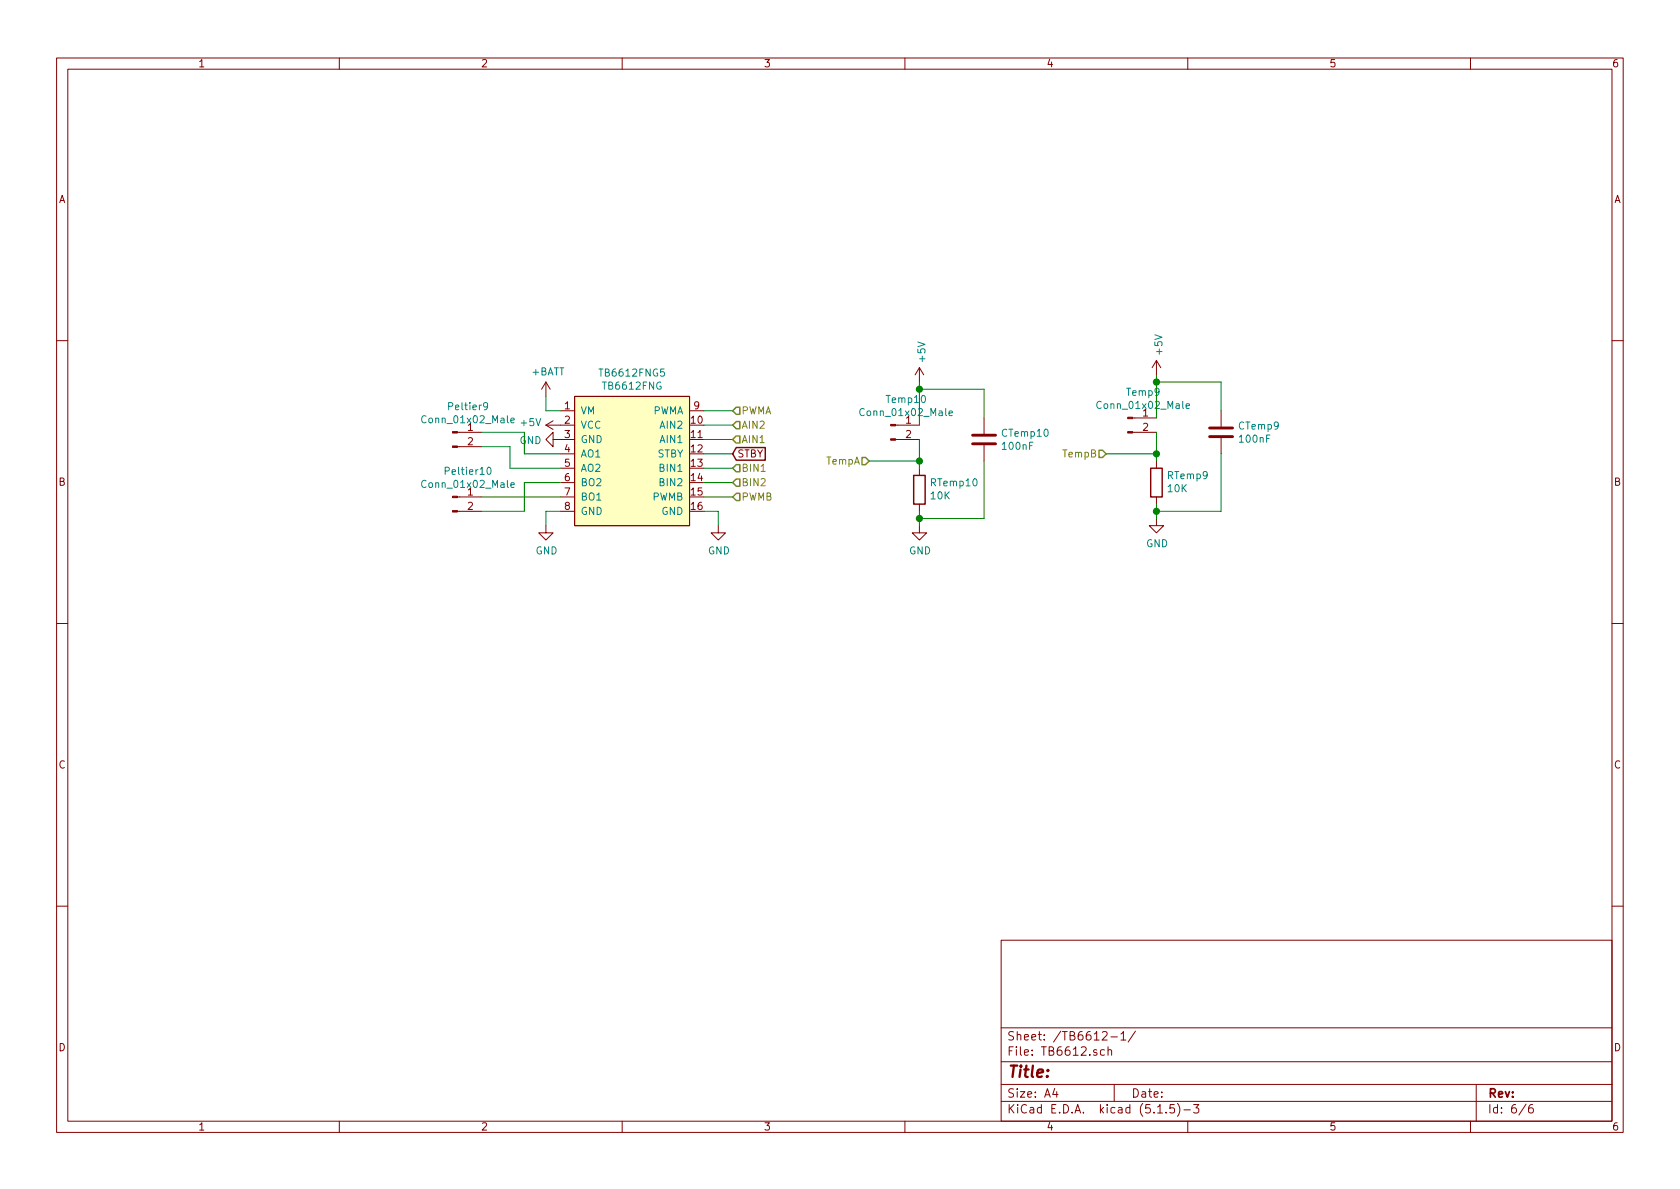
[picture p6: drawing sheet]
<svg xmlns="http://www.w3.org/2000/svg" width="297mm" height="210mm" viewBox="0 0 297 210" stroke-linecap="round" stroke-linejoin="round" font-family="sans-serif">
<g fill="none" stroke="#840000" stroke-width=".18">
<path d="M10 10.3h277v189.9h-277zM12 12.2h273v186.1h-273zM60 10.3v1.9M110 10.3v1.9M160 10.3v1.9M210 10.3v1.9M260 10.3v1.9M10 60.2h2M80.9 76.4h4.2M80.9 79h4.2M96.5 75.2h5.1M96.5 75.2l1.3 .7"/>
<path d="M96.5 67.6l-.7 1.2M96.5 67.6v2.5M96.5 67.6l.8 1.2M97.8 77.7v-1.3l-1.3 1.3 1.3 1.3v-1.3h3.8M97.8 74.4l-1.3 .8M99.1 72.6h2.5M101.6 70.1h20.3v22.9h-20.3zM121.9 72.6h2.6M158.3 77.7h4.3M158.3 75.2h4.3M162.6 65l-.8 1.3M162.6 65v2.6"/>
<path d="M162.6 65l.7 1.3M174 73.9v2.8M174 78.7v2.8M200.3 76.4h4.2M200.3 73.9h4.2M204.5 63.7l-.8 1.3M204.5 63.7v2.6M204.5 63.7l.7 1.3M215.9 72.6v2.8M215.9 77.5v2.8M285 60.2h2M80.9 90.4h4.2"/>
<path d="M80.9 87.9h4.2M96.5 93v1.2h1.3l-1.3 1.3-1.3-1.3h1.3M99.1 90.4h2.5M99.1 87.9h2.5M99.1 80.3h2.5M99.1 82.8h2.5M99.1 85.3h2.5M127 93v1.2h1.3l-1.3 1.3-1.3-1.3h1.3M162.6 93v1.2h1.2l-1.2 1.3-1.3-1.3h1.3M162.6 82.8v1.3M162.6 89.1v1.3M204.5 91.7v1.3h1.2l-1.2 1.2-1.3-1.2h1.3"/>
<path d="M204.5 81.5v1.3M204.5 87.9v1.2M10 110.3h2M285 110.3h2M10 160.2h2M177 166.3h108v32h-108zM285 160.2h2M60 198.3v1.9M110 198.3v1.9M160 198.3v1.9M177 194.8h108M177 191.8h108"/>
<path d="M177 187.8h108M177 181.8h108M186.5 192.5l-.4 1h1M186.8 193v1M194.9 182.6l.2-.2h.4l.3 .4-1 1.1h1M195.3 185.7l-.5-.1-.2 .3v.6l.2 .1 .5-.1M195.9 185.7l.2-.1 .4 .1v.9M195.9 185.1v1.5M196.4 183.4h1.2M197 191.8v3M198.2 182.8l.4-.4v1.5M198.2 183.9h.9"/>
<path d="M200.8 182.3l-1.3 2M204.7 196.8h.8M206.2 196.7v.1M207.6 195.3h-.7l-.1 .7 .2-.1 .5 .1 .2 .2-.1 .5-.2 .1-.6-.1M208.2 195.1a1.71 1.71 0 0 1 0 2.3M209.3 196.3h1.2M210 198.3v1.9M211 195.3h1l-.5 .6 .4 .1v.7l-.2 .1-.7-.1M260 198.3v1.9M261 191.8v6.5M269.8 195.2l-1.2 2M271 195.3a.62 .62 0 0 0-.7 .7v.7l.3 .1 .4-.1 .1-.5-.1-.2-.4-.1-.3 .3"/>
</g>
<g fill="#840000" stroke="#840000" stroke-width=".18">
<path d="M80 90.3h.9v.2h-.9z"/>
<path d="M80 87.8h.9v.2h-.9z"/>
<path d="M199.4 76.3h.9v.3h-.9z"/>
<path d="M199.4 73.8h.9v.2h-.9z"/>
<path d="M157.5 77.6h.8v.2h-.8z"/>
<path d="M157.5 75.1h.8v.2h-.8z"/>
<path d="M80 78.9h.9v.2h-.9z"/>
<path d="M80 76.3h.9v.3h-.9z"/>
</g>
<path d="M86.2 71.7l-.2 .3h-.3l-.2-.3v-.4l.2-.1h.3l.2 .2a.97 .97 0 0 1-.2 1l-.4 .1M90.3 74.3l.6-.1v-.2l-.4-.1-.2 .2 .1 .6h.5M167.8 73.1l.6-.1v-.3h-.4l-.2 .1 .1 .7h.5M209.7 71.8l.6-.1v-.3h-.4l-.2 .2 .1 .6h.5M86.2 82.7l.2-.1a.69 .69 0 0 1 .4 .7 .69 .69 0 0 1-.4 .6l-.2-.1-.1-.4zM90.3 85.8l.6-.1v-.3h-.4l-.2 .1 .1 .7h.5" fill="none" stroke="#008484" stroke-width=".18"/>
<path d="M130.2 79.1h5.1v2.3h-5.1l-.7-1.1zM161.5 84.1h2.1v5h-2.1zM203.5 82.8h2v5.1h-2z" fill="none" stroke="#840000" stroke-width=".25"/>
<path d="M172 78.5h4M172 77h4M213.9 77.2h4M213.9 75.7h4" fill="none" stroke="#840000" stroke-width=".51"/>
<path d="M101.6 70.1h20.3v22.9h-20.3z" fill="#ffffc2" stroke="#ffffc2" stroke-width=".18"/>
<g fill="none" stroke="#008400" stroke-width=".18">
<path d="M85.1 76.4h7.6v3.9h6.4M85.1 79h5.1v3.8h8.9M96.5 70.1v2.5h2.6M124.5 72.6h5M124.5 77.7h5M124.5 75.2h5M162.6 67.6v7.6M162.6 77.7v5.1M162.6 68.8h11.4v5.1M204.5 66.3v7.6M204.5 76.4v5.1M204.5 67.6h11.4v5"/>
<path d="M85.1 87.9h14M99.1 90.4h-2.6v2.6M99.1 85.3h-6.4v5.1h-7.6M124.5 80.3h5M124.5 82.8h5M124.5 90.4h2.5v2.6M124.5 87.9h5M124.5 85.3h5M153.7 81.5h8.9M162.6 90.4v2.6M174 81.5v10.2h-11.4M195.6 80.3h8.9"/>
<path d="M204.5 89.1v2.6M215.9 80.3v10.1h-11.4"/>
</g>
<path d="M130.2 74.5h.6v1.3h-.6l-.7-.6zM130.2 77.1h.6v1.3h-.6l-.7-.7zM130.2 72h.6v1.3h-.6l-.7-.7zM194.3 79.6h.6l.7 .7-.7 .6h-.6zM130.2 87.2h.6v1.3h-.6l-.7-.6zM130.2 84.7h.6v1.3h-.6l-.7-.7zM130.2 82.2h.6v1.2h-.6l-.7-.6zM152.4 80.9h.6l.7 .6-.7 .7h-.6z" fill="none" stroke="#848400" stroke-width=".25"/>
<path d="M134.6 83.4h.7" fill="none" stroke="#848400" stroke-width=".18"/>
<g fill="#008400" stroke="#008400" stroke-width=".25">
<circle cx="204.5" cy="90.4" r=".51"/>
<circle cx="162.6" cy="68.8" r=".51"/>
<circle cx="204.5" cy="67.6" r=".51"/>
<circle cx="162.6" cy="91.7" r=".51"/>
<circle cx="162.6" cy="81.5" r=".51"/>
<circle cx="204.5" cy="80.3" r=".51"/>
</g>
<text font-size="2.8" fill="#840000" x="178" y="190.5">Title:</text>
<g font-size="2.1" fill="#840000">
<text x="178" y="184">Sheet: /TB6612-1/</text>
<text x="178" y="186.7">File: TB6612.sch</text>
<text x="178" y="196.9">KiCad E.D.A. kicad (5.1.5)-3</text>
<text x="178" y="194.1">Size: A4</text>
<text x="200" y="194.1">Date:</text>
<text x="263" y="194.1">Rev:</text>
<text x="263" y="196.9">Id: 6/6</text>
</g>
<g font-size="1.8" fill="#840000">
<text x="35" y="11.9">1</text>
<text x="85" y="11.9">2</text>
<text x="135" y="11.9">3</text>
<text x="185" y="11.9">4</text>
<text x="235" y="11.9">5</text>
<text x="285" y="11.9">6</text>
<text x="10.4" y="35.9">A</text>
<text x="285.4" y="35.9">A</text>
<text x="82.7" y="76.2">1</text>
<text x="99.8" y="72.4">1</text>
<text x="99.8" y="74.9">2</text>
<text x="99.8" y="77.5">3</text>
<text x="122.2" y="74.9">10</text>
<text x="122.2" y="77.5">11</text>
<text x="122.7" y="72.4">9</text>
<text x="160.2" y="74.9">1</text>
<text x="160.2" y="77.5">2</text>
<text x="202.1" y="73.7">1</text>
<text x="202.1" y="76.2">2</text>
<text x="82.7" y="78.7">2</text>
<text x="99.8" y="80">4</text>
<text x="99.8" y="82.5">5</text>
<text x="122.2" y="80">12</text>
<text x="122.2" y="82.5">13</text>
<text x="130.3" y="80.9">STBY</text>
<text x="10.4" y="85.9">B</text>
<text x="82.7" y="87.6">1</text>
<text x="99.8" y="85.1">6</text>
<text x="99.8" y="87.6">7</text>
<text x="122.2" y="85.1">14</text>
<text x="122.2" y="87.6">15</text>
<text x="285.4" y="85.9">B</text>
<text x="82.7" y="90.2">2</text>
<text x="99.8" y="90.2">8</text>
<text x="122.2" y="90.2">16</text>
<text x="10.4" y="135.9">C</text>
<text x="285.4" y="135.9">C</text>
<text x="10.4" y="185.9">D</text>
<text x="285.4" y="185.9">D</text>
<text x="35" y="199.9">1</text>
<text x="85" y="199.9">2</text>
<text x="135" y="199.9">3</text>
<text x="185" y="199.9">4</text>
<text x="235" y="199.9">5</text>
<text x="285" y="199.9">6</text>
</g>
<g font-size="1.8" fill="#008484">
<text x="163.6" y="63.9" transform="rotate(-90 163.6 63.9)">+5V</text>
<text x="205.5" y="62.6" transform="rotate(-90 205.5 62.6)">+5V</text>
<text x="94" y="66.4">+BATT</text>
<text x="106.3" y="66.6">TB6612FNG5</text>
<text x="106.8" y="68.9">TB6612FNG</text>
<text x="156.9" y="71.3">Temp10</text>
<text x="199.3" y="70">Temp9</text>
<text x="75.1" y="74.8">Conn_01x02_Male</text>
<text x="79.6" y="72.5">Peltier9</text>
<text x="92.2" y="75.4">+5V</text>
<text x="102.6" y="73.3">VM</text>
<text x="102.6" y="75.8">VCC</text>
<text x="115.3" y="73.3">PWMA</text>
<text x="116.9" y="75.8">AIN2</text>
<text x="152.6" y="73.6">Conn_01x02_Male</text>
<text x="177.3" y="77.2">CTemp10</text>
<text x="194.5" y="72.3">Conn_01x02_Male</text>
<text x="219.1" y="76">CTemp9</text>
<text x="79.1" y="84">Peltier10</text>
<text x="91.8" y="78.5">GND</text>
<text x="102.6" y="78.4">GND</text>
<text x="102.6" y="80.9">AO1</text>
<text x="102.6" y="83.4">AO2</text>
<text x="116.2" y="80.9">STBY</text>
<text x="116.9" y="78.4">AIN1</text>
<text x="116.9" y="83.4">BIN1</text>
<text x="177.4" y="79.5">100nF</text>
<text x="219.3" y="78.3">100nF</text>
<text x="75.1" y="86.3">Conn_01x02_Male</text>
<text x="102.6" y="86">BO2</text>
<text x="102.6" y="88.5">BO1</text>
<text x="115.3" y="88.5">PWMB</text>
<text x="116.9" y="86">BIN2</text>
<text x="164.6" y="88.3">10K</text>
<text x="164.7" y="86">RTemp10</text>
<text x="206.5" y="84.7">RTemp9</text>
<text x="206.5" y="87">10K</text>
<text x="102.6" y="91.1">GND</text>
<text x="117" y="91.1">GND</text>
<text x="94.7" y="98">GND</text>
<text x="125.2" y="98">GND</text>
<text x="160.7" y="98">GND</text>
<text x="202.6" y="96.8">GND</text>
</g>
<g font-size="1.8" fill="#848400">
<text x="131.1" y="75.8">AIN2</text>
<text x="131.1" y="73.3">PWMA</text>
<text x="131.1" y="83.4">BIN1</text>
<text x="131.1" y="78.4">AIN1</text>
<text x="146.2" y="82.2">TempA</text>
<text x="188.1" y="80.9">TempB</text>
<text x="131.1" y="88.5">PWMB</text>
<text x="131.1" y="86">BIN2</text>
</g>
</svg>
